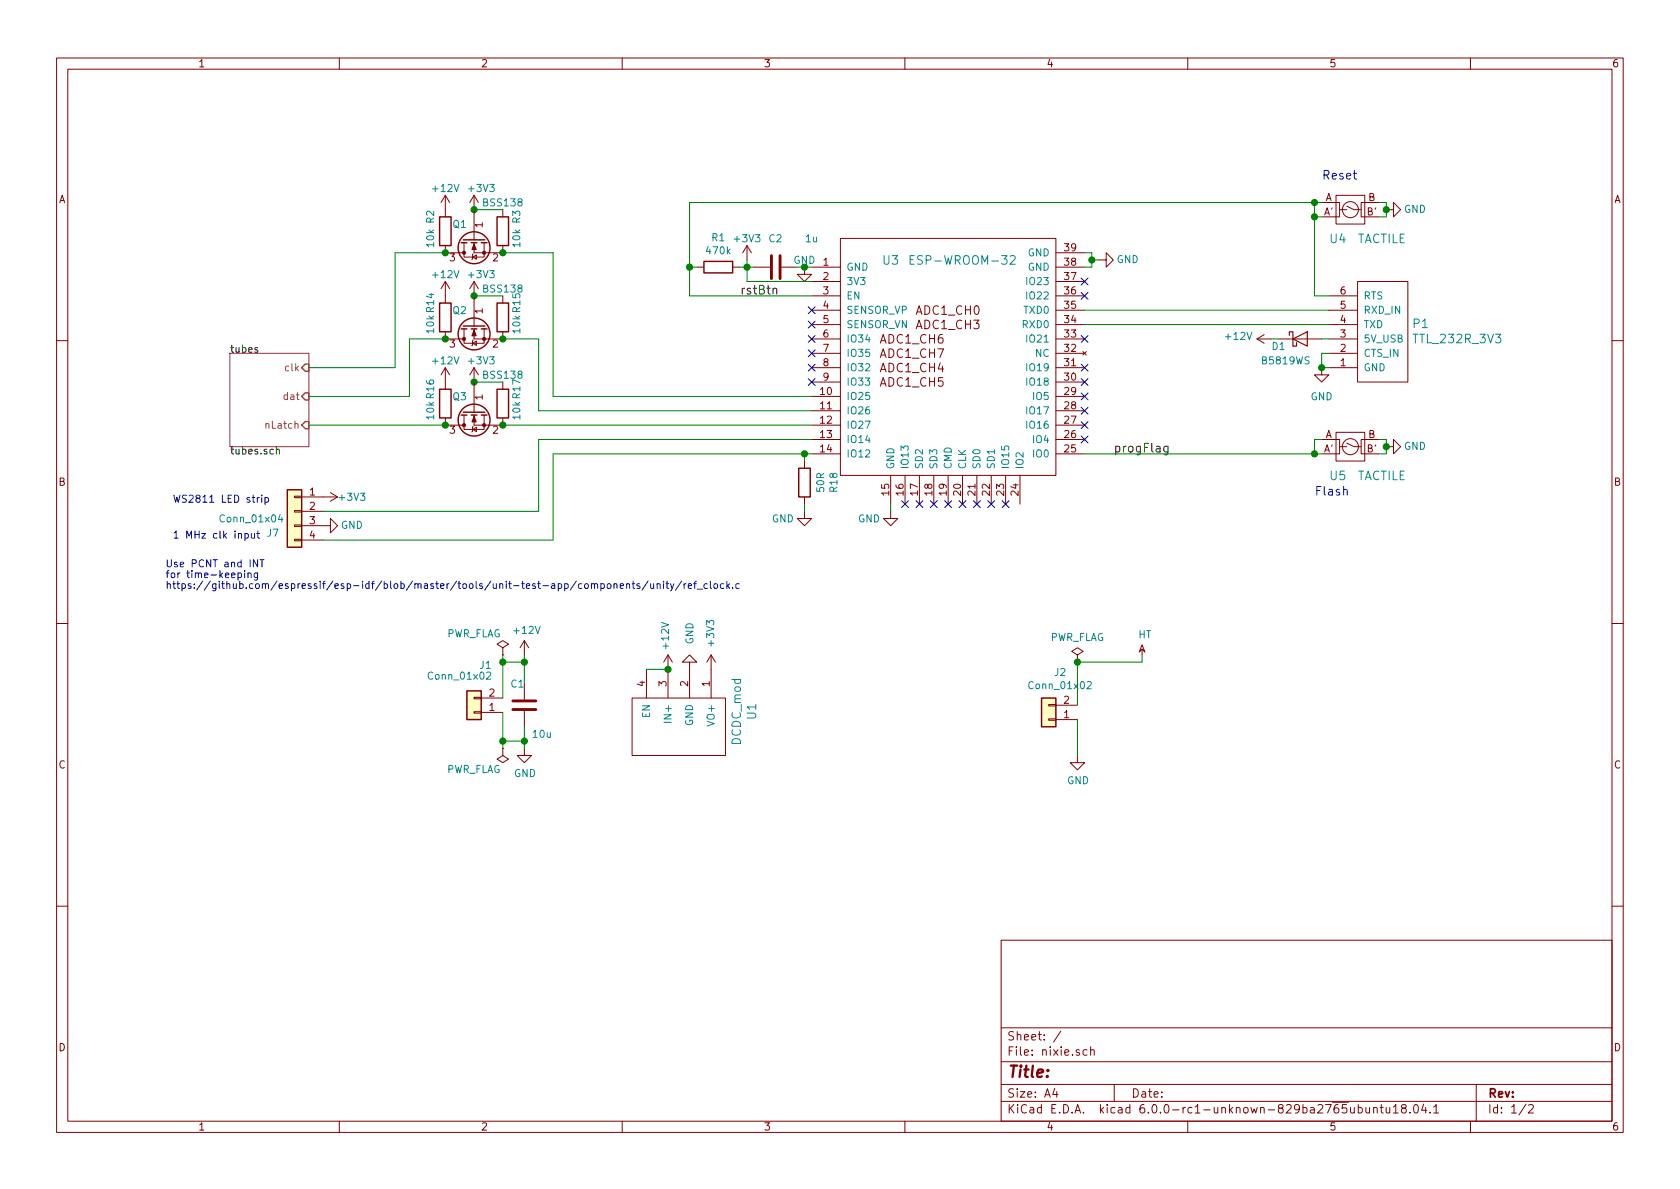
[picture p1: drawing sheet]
EESchema Schematic File Version 4
LIBS:nixie-cache
EELAYER 26 0
EELAYER END
$Descr A4 11693 8268
encoding utf-8
Sheet 1 2
Title ""
Date ""
Rev ""
Comp ""
Comment1 ""
Comment2 ""
Comment3 ""
Comment4 ""
$EndDescr
$Sheet
S 1600 2450 550  650 
U 5AE42E62
F0 "tubes" 50
F1 "tubes.sch" 50
F2 "clk" I R 2150 2550 50 
F3 "dat" I R 2150 2750 50 
F4 "nLatch" I R 2150 2950 50 
$EndSheet
$Comp
L power:+3.3V #PWR0101
U 1 1
P 5200 1800
F 0 "#PWR0101" H 5200 1650 50  0001 C CNN
F 1 "+3V3" H 5200 1950 50  0000 C CNN
F 2 "" H 5200 1800 50  0001 C CNN
F 3 "" H 5200 1800 50  0001 C CNN
	1    5200 1800
	1    0    0    -1  
$EndComp
$Comp
L Device:C C2
U 1 1
P 5400 1850
F 0 "C2" V 5200 1900 50  0000 R CNN
F 1 "1u" V 5200 2150 50  0000 R CNN
F 2 "Capacitor_SMD:C_0805_2012Metric" H 5438 1700 50  0001 C CNN
F 3 "" H 5400 1850 50  0001 C CNN
F 4 "" H 3400 300 50  0001 C CNN "DPN"
	1    5400 1850
	0    1    1    0   
$EndComp
$Comp
L power:GND #PWR0102
U 1 1
P 5600 1850
F 0 "#PWR0102" H 5600 1600 50  0001 C CNN
F 1 "GND" H 5600 1900 50  0000 C CNN
F 2 "" H 5600 1850 50  0001 C CNN
F 3 "" H 5600 1850 50  0001 C CNN
	1    5600 1850
	1    0    0    -1  
$EndComp
$Comp
L power:GND #PWR0103
U 1 1
P 7650 1800
F 0 "#PWR0103" H 7650 1550 50  0001 C CNN
F 1 "GND" V 7650 1600 50  0000 C CNN
F 2 "" H 7650 1800 50  0001 C CNN
F 3 "" H 7650 1800 50  0001 C CNN
	1    7650 1800
	0    -1   -1   0   
$EndComp
$Comp
L myStuff:ESP-WROOM-32 U3
U 1 1
P 6550 2500
F 0 "U3" H 6200 3200 60  0000 C CNN
F 1 "ESP-WROOM-32" H 6700 3200 60  0000 C CNN
F 2 "myStuff:ESP-WROOM-32" H 4700 1100 60  0001 C CNN
F 3 "https://www.espressif.com/sites/default/files/documentation/esp_wroom_32_datasheet_en.pdf" H 6350 950 60  0001 C CNN
F 4 "" H 3400 300 50  0001 C CNN "DPN"
	1    6550 2500
	1    0    0    -1  
$EndComp
$Comp
L Device:R R1
U 1 1
P 5000 1850
F 0 "R1" V 4793 1850 50  0000 C CNN
F 1 "470k" V 4884 1850 50  0000 C CNN
F 2 "Resistor_SMD:R_0805_2012Metric" V 4930 1850 50  0001 C CNN
F 3 "" H 5000 1850 50  0001 C CNN
F 4 "" H 3400 300 50  0001 C CNN "DPN"
	1    5000 1850
	0    1    1    0   
$EndComp
Text Label 5150 2050 0    60   ~ 0
rstBtn
$Comp
L power:GND #PWR0104
U 1 1
P 6200 3550
F 0 "#PWR0104" H 6200 3300 50  0001 C CNN
F 1 "GND" H 6050 3500 50  0000 C CNN
F 2 "" H 6200 3550 50  0001 C CNN
F 3 "" H 6200 3550 50  0001 C CNN
	1    6200 3550
	1    0    0    -1  
$EndComp
$Comp
L power:GND #PWR0105
U 1 1
P 9200 2550
F 0 "#PWR0105" H 9200 2300 50  0001 C CNN
F 1 "GND" H 9200 2350 50  0000 C CNN
F 2 "" H 9200 2550 50  0001 C CNN
F 3 "" H 9200 2550 50  0001 C CNN
	1    9200 2550
	1    0    0    -1  
$EndComp
NoConn ~ 6400 3500
NoConn ~ 6500 3500
NoConn ~ 6600 3500
NoConn ~ 6700 3500
NoConn ~ 6800 3500
NoConn ~ 6900 3500
Text Label 7750 3150 0    60   ~ 0
progFlag
Wire Wire Line
	5150 1850 5200 1850
Wire Wire Line
	5200 1950 5650 1950
Wire Wire Line
	5200 1800 5200 1850
Connection ~ 5200 1850
Wire Wire Line
	5550 1850 5600 1850
Connection ~ 5600 1850
Wire Wire Line
	7600 1750 7600 1800
Wire Wire Line
	7550 1850 7600 1850
Wire Wire Line
	7600 1850 7600 1800
Connection ~ 7600 1800
Wire Wire Line
	4850 1850 4800 1850
Wire Wire Line
	6200 3550 6200 3500
Wire Wire Line
	7550 2150 9250 2150
Wire Wire Line
	7550 2250 9250 2250
Wire Wire Line
	4800 2050 5650 2050
Wire Wire Line
	9150 2050 9250 2050
Wire Wire Line
	9150 2050 9150 1500
Connection ~ 4800 1850
Wire Wire Line
	9200 2350 9250 2350
NoConn ~ 5650 2250
Wire Wire Line
	5200 1850 5250 1850
Wire Wire Line
	5200 1850 5200 1950
Wire Wire Line
	5600 1850 5650 1850
Wire Wire Line
	7600 1800 7650 1800
Wire Wire Line
	4800 1850 4800 2050
$Comp
L myStuff:TTL_232R_3V3 P1
U 1 1
P 9800 1950
F 0 "P1" H 9772 2247 60  0000 R CNN
F 1 "TTL_232R_3V3" H 9772 2353 60  0000 R CNN
F 2 "Connector_PinHeader_2.54mm:PinHeader_1x06_P2.54mm_Vertical" H 9800 1950 60  0001 C CNN
F 3 "" H 9800 1950 60  0001 C CNN
F 4 "" H 3400 300 50  0001 C CNN "DPN"
	1    9800 1950
	-1   0    0    1   
$EndComp
Wire Wire Line
	9250 2450 9200 2450
$Comp
L myStuff:TACTILE U5
U 1 1
P 9400 3100
F 0 "U5" H 9250 2900 60  0000 L CNN
F 1 "TACTILE" H 9450 2900 60  0000 L CNN
F 2 "myStuff:EVQQ2" H 7825 2350 60  0001 C CNN
F 3 "https://industrial.panasonic.com/cdbs/www-data/pdf/ATK0000/ATK0000CE28.pdf" H 9400 2450 60  0001 C CNN
F 4 "P12961SCT-ND" H 7850 2550 60  0001 C CNN "DPN"
	1    9400 3100
	1    0    0    -1  
$EndComp
Wire Wire Line
	9150 3050 9200 3050
Wire Wire Line
	9200 3150 9150 3150
Wire Wire Line
	9150 3150 9150 3050
$Comp
L power:GND #PWR0111
U 1 1
P 9650 3100
F 0 "#PWR0111" H 9650 2850 50  0001 C CNN
F 1 "GND" V 9650 2900 50  0000 C CNN
F 2 "" H 9650 3100 50  0001 C CNN
F 3 "" H 9650 3100 50  0001 C CNN
	1    9650 3100
	0    -1   -1   0   
$EndComp
Wire Wire Line
	9600 3050 9650 3050
Wire Wire Line
	9650 3050 9650 3100
Wire Wire Line
	9650 3100 9650 3150
Wire Wire Line
	9650 3150 9600 3150
Connection ~ 9650 3100
Wire Wire Line
	7550 3150 9150 3150
Connection ~ 9150 3150
$Comp
L myStuff:TACTILE U4
U 1 1
P 9400 1450
F 0 "U4" H 9250 1250 60  0000 L CNN
F 1 "TACTILE" H 9450 1250 60  0000 L CNN
F 2 "myStuff:EVQQ2" H 7825 700 60  0001 C CNN
F 3 "https://industrial.panasonic.com/cdbs/www-data/pdf/ATK0000/ATK0000CE28.pdf" H 9400 800 60  0001 C CNN
F 4 "P12961SCT-ND" H 7850 900 60  0001 C CNN "DPN"
	1    9400 1450
	1    0    0    -1  
$EndComp
Wire Wire Line
	9150 1400 9200 1400
$Comp
L power:GND #PWR0112
U 1 1
P 9650 1450
F 0 "#PWR0112" H 9650 1200 50  0001 C CNN
F 1 "GND" V 9650 1250 50  0000 C CNN
F 2 "" H 9650 1450 50  0001 C CNN
F 3 "" H 9650 1450 50  0001 C CNN
	1    9650 1450
	0    -1   -1   0   
$EndComp
Wire Wire Line
	9600 1400 9650 1400
Wire Wire Line
	9650 1400 9650 1450
Wire Wire Line
	9650 1450 9650 1500
Wire Wire Line
	9650 1500 9600 1500
Connection ~ 9650 1450
Text Notes 9200 1250 0    60   ~ 0
Reset
Text Notes 9150 3450 0    60   ~ 0
Flash
Wire Wire Line
	9200 1500 9150 1500
Connection ~ 9150 1500
Wire Wire Line
	9150 1400 9150 1500
Wire Wire Line
	9150 1400 4800 1400
Wire Wire Line
	4800 1400 4800 1850
Connection ~ 9150 1400
Wire Wire Line
	9250 2550 9200 2550
Wire Wire Line
	7600 1750 7550 1750
NoConn ~ 5650 2450
NoConn ~ 5650 2350
NoConn ~ 7550 2350
NoConn ~ 7550 3050
NoConn ~ 7550 2550
NoConn ~ 7550 2650
NoConn ~ 7550 2750
NoConn ~ 7550 2850
NoConn ~ 7550 2950
NoConn ~ 7550 1950
NoConn ~ 7550 2050
NoConn ~ 5650 2150
NoConn ~ 5650 2650
NoConn ~ 7000 3500
NoConn ~ 6300 3500
$Comp
L power:PWR_FLAG #FLG0101
U 1 1
P 3500 4550
F 0 "#FLG0101" H 3500 4625 50  0001 C CNN
F 1 "PWR_FLAG" H 3300 4700 50  0000 C CNN
F 2 "" H 3500 4550 50  0001 C CNN
F 3 "~" H 3500 4550 50  0001 C CNN
	1    3500 4550
	1    0    0    -1  
$EndComp
$Comp
L Connector_Generic:Conn_01x02 J1
U 1 1
P 3300 4950
F 0 "J1" H 3220 4625 50  0000 C CNN
F 1 "Conn_01x02" H 3400 4700 50  0000 C CNN
F 2 "Connector_PinHeader_2.54mm:PinHeader_1x02_P2.54mm_Vertical" H 3300 4950 50  0001 C CNN
F 3 "~" H 3300 4950 50  0001 C CNN
F 4 "" H -550 400 50  0001 C CNN "DPN"
	1    3300 4950
	-1   0    0    1   
$EndComp
Wire Wire Line
	3500 4850 3500 4600
Wire Wire Line
	3500 4950 3500 5150
$Comp
L power:PWR_FLAG #FLG0102
U 1 1
P 3500 5200
F 0 "#FLG0102" H 3500 5275 50  0001 C CNN
F 1 "PWR_FLAG" H 3700 5350 50  0000 C CNN
F 2 "" H 3500 5200 50  0001 C CNN
F 3 "~" H 3500 5200 50  0001 C CNN
	1    3500 5200
	-1   0    0    1   
$EndComp
Wire Wire Line
	7950 4550 7950 4600
$Comp
L power:GND #PWR0116
U 1 1
P 7500 5250
F 0 "#PWR0116" H 7500 5000 50  0001 C CNN
F 1 "GND" H 7505 5077 50  0000 C CNN
F 2 "" H 7500 5250 50  0001 C CNN
F 3 "" H 7500 5250 50  0001 C CNN
	1    7500 5250
	1    0    0    -1  
$EndComp
$Comp
L power:PWR_FLAG #FLG0103
U 1 1
P 7500 4600
F 0 "#FLG0103" H 7500 4675 50  0001 C CNN
F 1 "PWR_FLAG" H 7500 4774 50  0000 C CNN
F 2 "" H 7500 4600 50  0001 C CNN
F 3 "~" H 7500 4600 50  0001 C CNN
	1    7500 4600
	1    0    0    -1  
$EndComp
$Comp
L Connector_Generic:Conn_01x02 J2
U 1 1
P 7300 5000
F 0 "J2" H 7220 4675 50  0000 C CNN
F 1 "Conn_01x02" H 7220 4766 50  0000 C CNN
F 2 "Connector_PinHeader_2.54mm:PinHeader_1x02_P2.54mm_Vertical" H 7300 5000 50  0001 C CNN
F 3 "~" H 7300 5000 50  0001 C CNN
F 4 "" H 1750 450 50  0001 C CNN "DPN"
	1    7300 5000
	-1   0    0    1   
$EndComp
Wire Wire Line
	7500 4900 7500 4600
Wire Wire Line
	7500 4600 7950 4600
Wire Wire Line
	7500 5000 7500 5250
Connection ~ 7500 4600
$Comp
L power:HT #PWR0117
U 1 1
P 7950 4550
F 0 "#PWR0117" H 7950 4670 50  0001 C CNN
F 1 "HT" H 7970 4693 50  0000 C CNN
F 2 "" H 7950 4550 50  0001 C CNN
F 3 "" H 7950 4550 50  0001 C CNN
	1    7950 4550
	1    0    0    -1  
$EndComp
Wire Wire Line
	2150 2550 2750 2550
NoConn ~ 5650 2550
$Comp
L power:GND #PWR02
U 1 1
P 2250 3650
F 0 "#PWR02" H 2250 3400 50  0001 C CNN
F 1 "GND" V 2250 3450 50  0000 C CNN
F 2 "" H 2250 3650 50  0001 C CNN
F 3 "" H 2250 3650 50  0001 C CNN
	1    2250 3650
	0    -1   -1   0   
$EndComp
Text Notes 1200 3500 0    50   ~ 0
WS2811 LED strip
$Comp
L Connector_Generic:Conn_01x04 J7
U 1 1
P 2050 3550
F 0 "J7" H 2200 3400 50  0000 C CNN
F 1 "Conn_01x04" H 2350 3500 50  0000 C CNN
F 2 "Connector_PinHeader_2.54mm:PinHeader_1x04_P2.54mm_Vertical" H 2050 3550 50  0001 C CNN
F 3 "~" H 2050 3550 50  0001 C CNN
	1    2050 3550
	-1   0    0    -1  
$EndComp
Wire Wire Line
	5650 3150 5600 3150
Wire Wire Line
	3850 3150 3850 3750
Text Notes 1200 3750 0    50   ~ 0
1 MHz clk input
Text Notes 1150 4100 0    50   ~ 0
Use PCNT and INT\nfor time-keeping\nhttps://github.com/espressif/esp-idf/blob/master/tools/unit-test-app/components/unity/ref_clock.c
$Comp
L myStuff:DCDC_mod U1
U 1 1
P 4250 5150
F 0 "U1" H 4456 6137 60  0000 C CNN
F 1 "DCDC_mod" H 4456 6031 60  0000 C CNN
F 2 "myStuff:ebay_dcdc" H 4300 5200 60  0001 C CNN
F 3 "" H 3850 5750 60  0001 C CNN
	1    4250 5150
	0    1    -1   0   
$EndComp
$Comp
L power:GND #PWR0106
U 1 1
P 4800 4650
F 0 "#PWR0106" H 4800 4400 50  0001 C CNN
F 1 "GND" V 4800 4400 50  0000 C CNN
F 2 "" H 4800 4650 50  0001 C CNN
F 3 "" H 4800 4650 50  0001 C CNN
	1    4800 4650
	1    0    0    1   
$EndComp
$Comp
L power:+12V #PWR0107
U 1 1
P 4650 4650
F 0 "#PWR0107" H 4650 4500 50  0001 C CNN
F 1 "+12V" V 4665 4778 50  0000 L CNN
F 2 "" H 4650 4650 50  0001 C CNN
F 3 "" H 4650 4650 50  0001 C CNN
	1    4650 4650
	-1   0    0    -1  
$EndComp
$Comp
L power:+12V #PWR0108
U 1 1
P 3650 4550
F 0 "#PWR0108" H 3650 4400 50  0001 C CNN
F 1 "+12V" H 3665 4723 50  0000 C CNN
F 2 "" H 3650 4550 50  0001 C CNN
F 3 "" H 3650 4550 50  0001 C CNN
	1    3650 4550
	1    0    0    -1  
$EndComp
Wire Wire Line
	3650 4550 3650 4600
Wire Wire Line
	3650 4600 3500 4600
Connection ~ 3500 4600
Wire Wire Line
	3500 4600 3500 4550
$Comp
L power:GND #PWR0109
U 1 1
P 3650 5200
F 0 "#PWR0109" H 3650 4950 50  0001 C CNN
F 1 "GND" H 3655 5027 50  0000 C CNN
F 2 "" H 3650 5200 50  0001 C CNN
F 3 "" H 3650 5200 50  0001 C CNN
	1    3650 5200
	1    0    0    -1  
$EndComp
Wire Wire Line
	3650 5200 3650 5150
Wire Wire Line
	3650 5150 3500 5150
Connection ~ 3500 5150
Wire Wire Line
	3500 5150 3500 5200
$Comp
L Device:R R17
U 1 1
P 3500 2800
F 0 "R17" V 3400 2900 50  0000 C CNN
F 1 "10k" V 3400 2750 50  0000 C CNN
F 2 "Resistor_SMD:R_0805_2012Metric" V 3430 2800 50  0001 C CNN
F 3 "" H 3500 2800 50  0001 C CNN
F 4 "" H 1900 1250 50  0001 C CNN "DPN"
	1    3500 2800
	-1   0    0    -1  
$EndComp
$Comp
L power:+3.3V #PWR0110
U 1 1
P 3300 2650
F 0 "#PWR0110" H 3300 2500 50  0001 C CNN
F 1 "+3V3" H 3350 2800 50  0000 C CNN
F 2 "" H 3300 2650 50  0001 C CNN
F 3 "" H 3300 2650 50  0001 C CNN
	1    3300 2650
	1    0    0    -1  
$EndComp
Connection ~ 3300 2650
$Comp
L myStuff:BSS138_ok Q3
U 1 1
P 3300 2850
F 0 "Q3" V 3200 2950 50  0000 C CNN
F 1 "BSS138" V 3050 2650 50  0000 C CNN
F 2 "Package_TO_SOT_SMD:SOT-23" H 3500 2775 50  0001 L CIN
F 3 "" H 3300 2850 50  0001 L CNN
	1    3300 2850
	0    -1   1    0   
$EndComp
Wire Wire Line
	3300 2650 3500 2650
$Comp
L Device:R R16
U 1 1
P 3100 2800
F 0 "R16" V 3200 2900 50  0000 C CNN
F 1 "10k" V 3200 2750 50  0000 C CNN
F 2 "Resistor_SMD:R_0805_2012Metric" V 3030 2800 50  0001 C CNN
F 3 "" H 3100 2800 50  0001 C CNN
F 4 "" H 1500 1250 50  0001 C CNN "DPN"
	1    3100 2800
	-1   0    0    -1  
$EndComp
Connection ~ 3500 2950
$Comp
L power:+12V #PWR0113
U 1 1
P 3100 2650
F 0 "#PWR0113" H 3100 2500 50  0001 C CNN
F 1 "+12V" H 3100 2800 50  0000 C CNN
F 2 "" H 3100 2650 50  0001 C CNN
F 3 "" H 3100 2650 50  0001 C CNN
	1    3100 2650
	1    0    0    -1  
$EndComp
Connection ~ 3100 2950
$Comp
L power:+3.3V #PWR0114
U 1 1
P 2250 3450
F 0 "#PWR0114" H 2250 3300 50  0001 C CNN
F 1 "+3V3" V 2250 3650 50  0000 C CNN
F 2 "" H 2250 3450 50  0001 C CNN
F 3 "" H 2250 3450 50  0001 C CNN
	1    2250 3450
	0    1    1    0   
$EndComp
$Comp
L Device:R R3
U 1 1
P 3500 1600
F 0 "R3" V 3400 1700 50  0000 C CNN
F 1 "10k" V 3400 1550 50  0000 C CNN
F 2 "Resistor_SMD:R_0805_2012Metric" V 3430 1600 50  0001 C CNN
F 3 "" H 3500 1600 50  0001 C CNN
F 4 "" H 1900 50  50  0001 C CNN "DPN"
	1    3500 1600
	-1   0    0    -1  
$EndComp
$Comp
L power:+3.3V #PWR0115
U 1 1
P 3300 1450
F 0 "#PWR0115" H 3300 1300 50  0001 C CNN
F 1 "+3V3" H 3350 1600 50  0000 C CNN
F 2 "" H 3300 1450 50  0001 C CNN
F 3 "" H 3300 1450 50  0001 C CNN
	1    3300 1450
	1    0    0    -1  
$EndComp
Connection ~ 3300 1450
$Comp
L myStuff:BSS138_ok Q1
U 1 1
P 3300 1650
F 0 "Q1" V 3200 1750 50  0000 C CNN
F 1 "BSS138" V 3050 1450 50  0000 C CNN
F 2 "Package_TO_SOT_SMD:SOT-23" H 3500 1575 50  0001 L CIN
F 3 "" H 3300 1650 50  0001 L CNN
	1    3300 1650
	0    -1   1    0   
$EndComp
Wire Wire Line
	3300 1450 3500 1450
$Comp
L Device:R R2
U 1 1
P 3100 1600
F 0 "R2" V 3200 1700 50  0000 C CNN
F 1 "10k" V 3200 1550 50  0000 C CNN
F 2 "Resistor_SMD:R_0805_2012Metric" V 3030 1600 50  0001 C CNN
F 3 "" H 3100 1600 50  0001 C CNN
F 4 "" H 1500 50  50  0001 C CNN "DPN"
	1    3100 1600
	-1   0    0    -1  
$EndComp
Connection ~ 3500 1750
Wire Wire Line
	3500 1750 3850 1750
$Comp
L power:+12V #PWR0118
U 1 1
P 3100 1450
F 0 "#PWR0118" H 3100 1300 50  0001 C CNN
F 1 "+12V" H 3100 1600 50  0000 C CNN
F 2 "" H 3100 1450 50  0001 C CNN
F 3 "" H 3100 1450 50  0001 C CNN
	1    3100 1450
	1    0    0    -1  
$EndComp
Connection ~ 3100 1750
$Comp
L Device:R R15
U 1 1
P 3500 2200
F 0 "R15" V 3400 2300 50  0000 C CNN
F 1 "10k" V 3400 2150 50  0000 C CNN
F 2 "Resistor_SMD:R_0805_2012Metric" V 3430 2200 50  0001 C CNN
F 3 "" H 3500 2200 50  0001 C CNN
F 4 "" H 1900 650 50  0001 C CNN "DPN"
	1    3500 2200
	-1   0    0    -1  
$EndComp
$Comp
L power:+3.3V #PWR0134
U 1 1
P 3300 2050
F 0 "#PWR0134" H 3300 1900 50  0001 C CNN
F 1 "+3V3" H 3350 2200 50  0000 C CNN
F 2 "" H 3300 2050 50  0001 C CNN
F 3 "" H 3300 2050 50  0001 C CNN
	1    3300 2050
	1    0    0    -1  
$EndComp
Connection ~ 3300 2050
$Comp
L myStuff:BSS138_ok Q2
U 1 1
P 3300 2250
F 0 "Q2" V 3200 2350 50  0000 C CNN
F 1 "BSS138" V 3050 2050 50  0000 C CNN
F 2 "Package_TO_SOT_SMD:SOT-23" H 3500 2175 50  0001 L CIN
F 3 "" H 3300 2250 50  0001 L CNN
	1    3300 2250
	0    -1   1    0   
$EndComp
Wire Wire Line
	3300 2050 3500 2050
$Comp
L Device:R R14
U 1 1
P 3100 2200
F 0 "R14" V 3200 2300 50  0000 C CNN
F 1 "10k" V 3200 2150 50  0000 C CNN
F 2 "Resistor_SMD:R_0805_2012Metric" V 3030 2200 50  0001 C CNN
F 3 "" H 3100 2200 50  0001 C CNN
F 4 "" H 1500 650 50  0001 C CNN "DPN"
	1    3100 2200
	-1   0    0    -1  
$EndComp
$Comp
L power:+12V #PWR0135
U 1 1
P 3100 2050
F 0 "#PWR0135" H 3100 1900 50  0001 C CNN
F 1 "+12V" H 3100 2200 50  0000 C CNN
F 2 "" H 3100 2050 50  0001 C CNN
F 3 "" H 3100 2050 50  0001 C CNN
	1    3100 2050
	1    0    0    -1  
$EndComp
Wire Wire Line
	3100 2350 2850 2350
Connection ~ 3100 2350
Wire Wire Line
	3850 1750 3850 2750
Wire Wire Line
	3750 2850 3750 2350
Wire Wire Line
	3750 2350 3500 2350
Connection ~ 3500 2350
Wire Wire Line
	3500 2950 5650 2950
Wire Wire Line
	3750 3050 3750 3550
Wire Wire Line
	3750 3050 5650 3050
Wire Wire Line
	3750 2850 5650 2850
Wire Wire Line
	3850 2750 5650 2750
Wire Wire Line
	2150 2950 3100 2950
Wire Wire Line
	2750 1750 3100 1750
Wire Wire Line
	2750 1750 2750 2550
Wire Wire Line
	2850 2750 2850 2350
Wire Wire Line
	2150 2750 2850 2750
Wire Wire Line
	2250 3750 3850 3750
Wire Wire Line
	2250 3550 3750 3550
$Comp
L power:+3.3V #PWR0136
U 1 1
P 4950 4650
F 0 "#PWR0136" H 4950 4500 50  0001 C CNN
F 1 "+3V3" V 4950 4900 50  0000 C CNN
F 2 "" H 4950 4650 50  0001 C CNN
F 3 "" H 4950 4650 50  0001 C CNN
	1    4950 4650
	-1   0    0    -1  
$EndComp
$Comp
L power:+12V #PWR0137
U 1 1
P 8850 2350
F 0 "#PWR0137" H 8850 2200 50  0001 C CNN
F 1 "+12V" V 8865 2478 50  0000 L CNN
F 2 "" H 8850 2350 50  0001 C CNN
F 3 "" H 8850 2350 50  0001 C CNN
	1    8850 2350
	0    -1   -1   0   
$EndComp
$Comp
L Device:D_Schottky D1
U 1 1
P 9050 2350
F 0 "D1" H 8900 2300 50  0000 C CNN
F 1 "B5819WS" H 8950 2200 50  0000 C CNN
F 2 "Diode_SMD:D_SOD-323" H 9050 2350 50  0001 C CNN
F 3 "~" H 9050 2350 50  0001 C CNN
	1    9050 2350
	1    0    0    -1  
$EndComp
Wire Wire Line
	8900 2350 8850 2350
Connection ~ 9200 2550
Wire Wire Line
	9200 2450 9200 2550
$Comp
L Device:C C1
U 1 1
P 3650 4900
F 0 "C1" H 3550 5050 50  0000 L CNN
F 1 "10u" H 3700 4700 50  0000 L CNN
F 2 "Capacitor_SMD:C_1210_3225Metric" H 3688 4750 50  0001 C CNN
F 3 "~" H 3650 4900 50  0001 C CNN
	1    3650 4900
	1    0    0    -1  
$EndComp
Wire Wire Line
	3650 5050 3650 5150
Connection ~ 3650 5150
Wire Wire Line
	3650 4600 3650 4750
Connection ~ 3650 4600
Connection ~ 4650 4650
Wire Wire Line
	4650 4650 4500 4650
$Comp
L Device:R R18
U 1 1
P 5600 3350
F 0 "R18" V 5393 3350 50  0000 C CNN
F 1 "50R" V 5484 3350 50  0000 C CNN
F 2 "Resistor_SMD:R_0805_2012Metric" V 5530 3350 50  0001 C CNN
F 3 "" H 5600 3350 50  0001 C CNN
F 4 "" H 4000 1800 50  0001 C CNN "DPN"
	1    5600 3350
	-1   0    0    1   
$EndComp
Wire Wire Line
	5600 3200 5600 3150
Connection ~ 5600 3150
Wire Wire Line
	5600 3150 3850 3150
$Comp
L power:GND #PWR0138
U 1 1
P 5600 3550
F 0 "#PWR0138" H 5600 3300 50  0001 C CNN
F 1 "GND" H 5450 3500 50  0000 C CNN
F 2 "" H 5600 3550 50  0001 C CNN
F 3 "" H 5600 3550 50  0001 C CNN
	1    5600 3550
	1    0    0    -1  
$EndComp
Wire Wire Line
	5600 3500 5600 3550
$EndSCHEMATC
